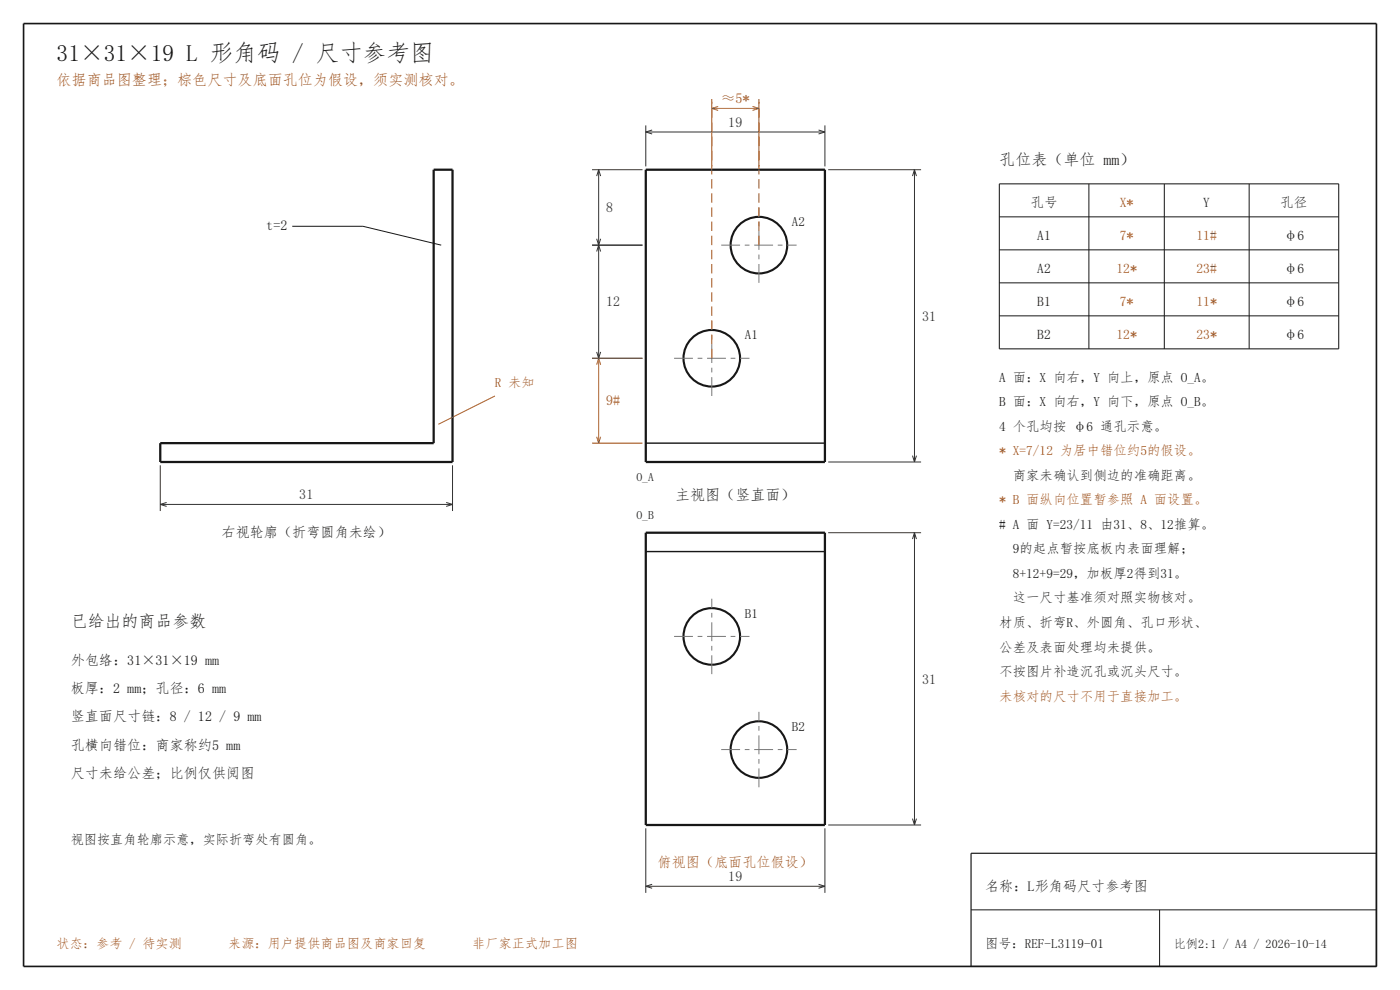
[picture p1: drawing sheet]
<svg xmlns="http://www.w3.org/2000/svg" width="297mm" height="210mm" viewBox="0 0 297 210" stroke-linecap="round" stroke-linejoin="round" font-family="sans-serif">
<path d="M5 5h287v200h-287z" fill="none" stroke="#171717" stroke-width=".35"/>
<path d="M137 36h38v62h-38zM34 94h58v-58h4v62h-62zM137 113h38v62h-38z" fill="none" stroke="#171717" stroke-width=".48"/>
<path d="M137 94h38M137 117h38" fill="none" stroke="#171717" stroke-width=".3"/>
<g fill="none" stroke="#171717" stroke-width=".45">
<circle cx="161" cy="52" r="6"/>
<circle cx="151" cy="76" r="6"/>
<circle cx="151" cy="135" r="6"/>
<circle cx="161" cy="159" r="6"/>
</g>
<path d="M153 52h16M161 60v-16M143 76h16M151 84v-16M143 135h16M151 143v-16M153 159h16M161 167v-16" fill="none" stroke="#777" stroke-width=".21" stroke-dasharray="4 1 1 1" stroke-linecap="butt"/>
<g fill="none" stroke="#303030" stroke-width=".21">
<path d="M125.6 36h10.7M127 36v40M127 36l-.4 1.3M127 36l.4 1.3M137 26.6v8.7M137 28h38M137 28l1.3 .4M138.3 27.6l-1.3 .4M173.6 27.6l1.4 .4M175 26.6v8.7M175 28l-1.4 .4M175.7 36h19.7"/>
<path d="M194 36v62M194 36l-.4 1.3M194 36l.4 1.3M125.6 52h10.7M126.6 50.6l.8 2.8M127.4 50.6l-.8 2.8M125.6 76h10.7M126.6 74.6l.4 1.4M127.4 74.6l-.4 1.4M34 98.7v9.7M96 98.7v9.7M175.7 98h19.7"/>
<path d="M193.6 96.6l.4 1.4M194.4 96.6l-.4 1.4M34 107h62M34 107l1.3 .4M35.3 106.6l-1.3 .4M94.6 106.6l1.4 .4M96 107l-1.4 .4M175.7 113h19.7M194 113v62M194 113l-.4 1.3M194 113l.4 1.3M137 175.7v13.7"/>
<path d="M175 175.7v13.7M175.7 175h19.7M193.6 173.6l.4 1.4M194.4 173.6l-.4 1.4M137 188h38M137 188l1.3 .4M138.3 187.6l-1.3 .4M173.6 187.6l1.4 .4M175 188l-1.4 .4"/>
</g>
<g fill="none" stroke="#a14e14" stroke-width=".21">
<path d="M151 21.6v13.7M151 23h10M151 23l1.4 .4M152.4 22.6l-1.4 .4M159.7 22.6l1.3 .4M161 21.6v13.7M161 23l-1.3 .4M125.6 76h10.7M127 76v18M127 76l-.4 1.4M127 76l.4 1.4M105 84l-12 6"/>
<path d="M125.6 94h10.7M126.6 92.6l.4 1.4M127.4 92.6l-.4 1.4"/>
</g>
<path d="M161 52v-31M151 76v-55" fill="none" stroke="#a14e14" stroke-width=".21" stroke-dasharray="2 1" stroke-linecap="butt"/>
<path d="M231 39v35M247 39v35M265 39v35M62 48h15l16.6 4M212 60h72M212 53h72M212 46h72M212 67h72M206 193h86M246 193v12" fill="none" stroke="#171717" stroke-width=".21"/>
<path d="M212 39h72v35h-72z" fill="none" stroke="#171717" stroke-width=".22"/>
<path d="M206 181h86v24h-86z" fill="none" stroke="#171717" stroke-width=".25"/>
<text font-size="5" fill="#171717" x="12" y="13">31×31×19 L 形角码 / 尺寸参考图</text>
<text font-size="3.6" fill="#171717" x="15" y="133">已给出的商品参数</text>
<text font-size="3.4" fill="#171717" x="212" y="35">孔位表（单位 mm）</text>
<text font-size="3.2" fill="#a14e14" x="12" y="18">依据商品图整理；棕色尺寸及底面孔位为假设，须实测核对。</text>
<text font-size="3.2" fill="#171717" x="143.2" y="106">主视图（竖直面）</text>
<g font-size="3" fill="#a14e14">
<text x="153" y="21.9">≈5*</text>
<text x="128.6" y="86">9#</text>
<text x="139.5" y="184">俯视图（底面孔位假设）</text>
</g>
<g font-size="3" fill="#303030">
<text x="154.5" y="26.9">19</text>
<text x="128.6" y="45">8</text>
<text x="128.6" y="65">12</text>
<text x="195.6" y="68">31</text>
<text x="63.5" y="105.9">31</text>
<text x="195.6" y="145">31</text>
<text x="154.5" y="186.9">19</text>
</g>
<g font-size="3" fill="#171717">
<text x="56.5" y="48.8">t=2</text>
<text x="47" y="114">右视轮廓（折弯圆角未绘）</text>
<text x="15" y="141">外包络：31×31×19 mm</text>
<text x="15" y="147">板厚：2 mm；孔径：6 mm</text>
<text x="15" y="153">竖直面尺寸链：8 / 12 / 9 mm</text>
<text x="15" y="159">孔横向错位：商家称约5 mm</text>
<text x="15" y="165">尺寸未给公差；比例仅供阅图</text>
<text x="209" y="189">名称：L形角码尺寸参考图</text>
</g>
<g font-size="2.9" fill="#171717">
<text x="218.6" y="44">孔号</text>
<text x="255.3" y="44">Y</text>
<text x="271.6" y="44">孔径</text>
<text x="220.1" y="51">A1</text>
<text x="272.3" y="51">φ6</text>
<text x="220.1" y="58">A2</text>
<text x="272.3" y="58">φ6</text>
<text x="220.1" y="65">B1</text>
<text x="272.3" y="65">φ6</text>
<text x="220.1" y="72">B2</text>
<text x="272.3" y="72">φ6</text>
</g>
<g font-size="2.9" fill="#a14e14">
<text x="237.6" y="44">X*</text>
<text x="237.6" y="51">7*</text>
<text x="253.8" y="51">11#</text>
<text x="236.8" y="58">12*</text>
<text x="253.8" y="58">23#</text>
<text x="237.6" y="65">7*</text>
<text x="253.8" y="65">11*</text>
<text x="236.8" y="72">12*</text>
<text x="253.8" y="72">23*</text>
</g>
<g font-size="2.8" fill="#171717">
<text x="168" y="48">A2</text>
<text x="158" y="72">A1</text>
<text x="212" y="81">A 面：X 向右，Y 向上，原点 O_A。</text>
<text x="212" y="86.2">B 面：X 向右，Y 向下，原点 O_B。</text>
<text x="212" y="91.4">4 个孔均按 φ6 通孔示意。</text>
<text x="214.8" y="101.8">商家未确认到侧边的准确距离。</text>
<text x="212" y="112.2"># A 面 Y=23/11 由31、8、12推算。</text>
<text x="214.8" y="117.4">9的起点暂按底板内表面理解；</text>
<text x="214.8" y="122.6">8+12+9=29，加板厚2得到31。</text>
<text x="158" y="131">B1</text>
<text x="214.8" y="127.8">这一尺寸基准须对照实物核对。</text>
<text x="212" y="133">材质、折弯R、外圆角、孔口形状、</text>
<text x="212" y="138.2">公差及表面处理均未提供。</text>
<text x="212" y="143.4">不按图片补造沉孔或沉头尺寸。</text>
<text x="168" y="155">B2</text>
<text x="15" y="179">视图按直角轮廓示意，实际折弯处有圆角。</text>
<text x="209" y="201">图号：REF-L3119-01</text>
</g>
<g font-size="2.8" fill="#a14e14">
<text x="105" y="82">R 未知</text>
<text x="212" y="96.6">* X=7/12 为居中错位约5的假设。</text>
<text x="212" y="107">* B 面纵向位置暂参照 A 面设置。</text>
<text x="212" y="148.6">未核对的尺寸不用于直接加工。</text>
<text x="12" y="201">状态：参考 / 待实测</text>
<text x="48.4" y="201">来源：用户提供商品图及商家回复</text>
<text x="100.2" y="201">非厂家正式加工图</text>
</g>
<text font-size="2.6" fill="#171717" x="249" y="201">比例2:1 / A4 / 2026-10-14</text>
<g font-size="2.5" fill="#171717">
<text x="135" y="102">O_A</text>
<text x="135" y="110">O_B</text>
</g>
</svg>
